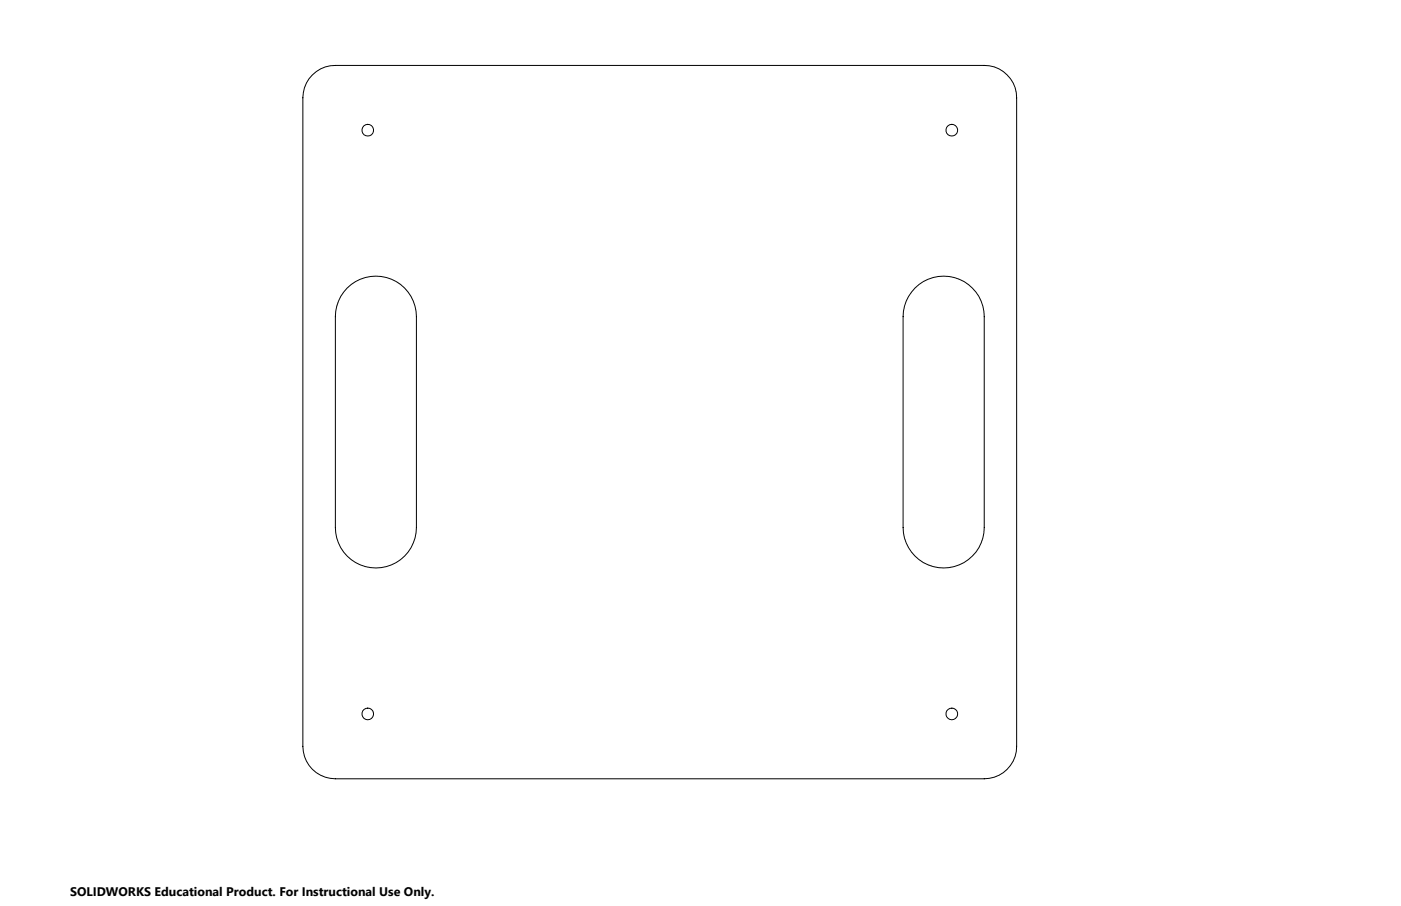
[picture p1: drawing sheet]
<svg xmlns="http://www.w3.org/2000/svg" width="432mm" height="279mm" viewBox="0 0 432 279" stroke-linecap="round" stroke-linejoin="round" font-family="sans-serif">
<g fill="none" stroke="#000" stroke-width=".31">
<path d="M96.3 23.1a9.7 9.7 0 0 1 7.1-2.9h200a10 10 0 0 1 9.9 10v200a10 10 0 0 1-9.9 10h-200a10 10 0 0 1-10.1-10v-200a9.9 9.9 0 0 1 3-7.1zM107 88.8a12.5 12.5 0 0 1 13.6-2.7 12.5 12.5 0 0 1 7.7 11.5v65.1a12.5 12.5 0 0 1-12.4 12.5 12.5 12.5 0 0 1-12.5-12.5v-65.1a12.6 12.6 0 0 1 3.6-8.8zM282 88.8a12.5 12.5 0 0 1 13.6-2.7 12.5 12.5 0 0 1 7.8 11.5v65.1a12.5 12.5 0 0 1-12.6 12.5 12.5 12.5 0 0 1-12.5-12.5v-65.1a12.5 12.5 0 0 1 3.7-8.8z"/>
<circle cx="113.3" cy="40.1" r="1.8"/>
<circle cx="293.4" cy="40.2" r="1.81"/>
<circle cx="113.3" cy="220.2" r="1.79"/>
<circle cx="293.4" cy="220.2" r="1.8"/>
</g>
<text font-size="3.8" x="21.6" y="276.3">SOLIDWORKS Educational Product. For Instructional Use Only.</text>
</svg>
